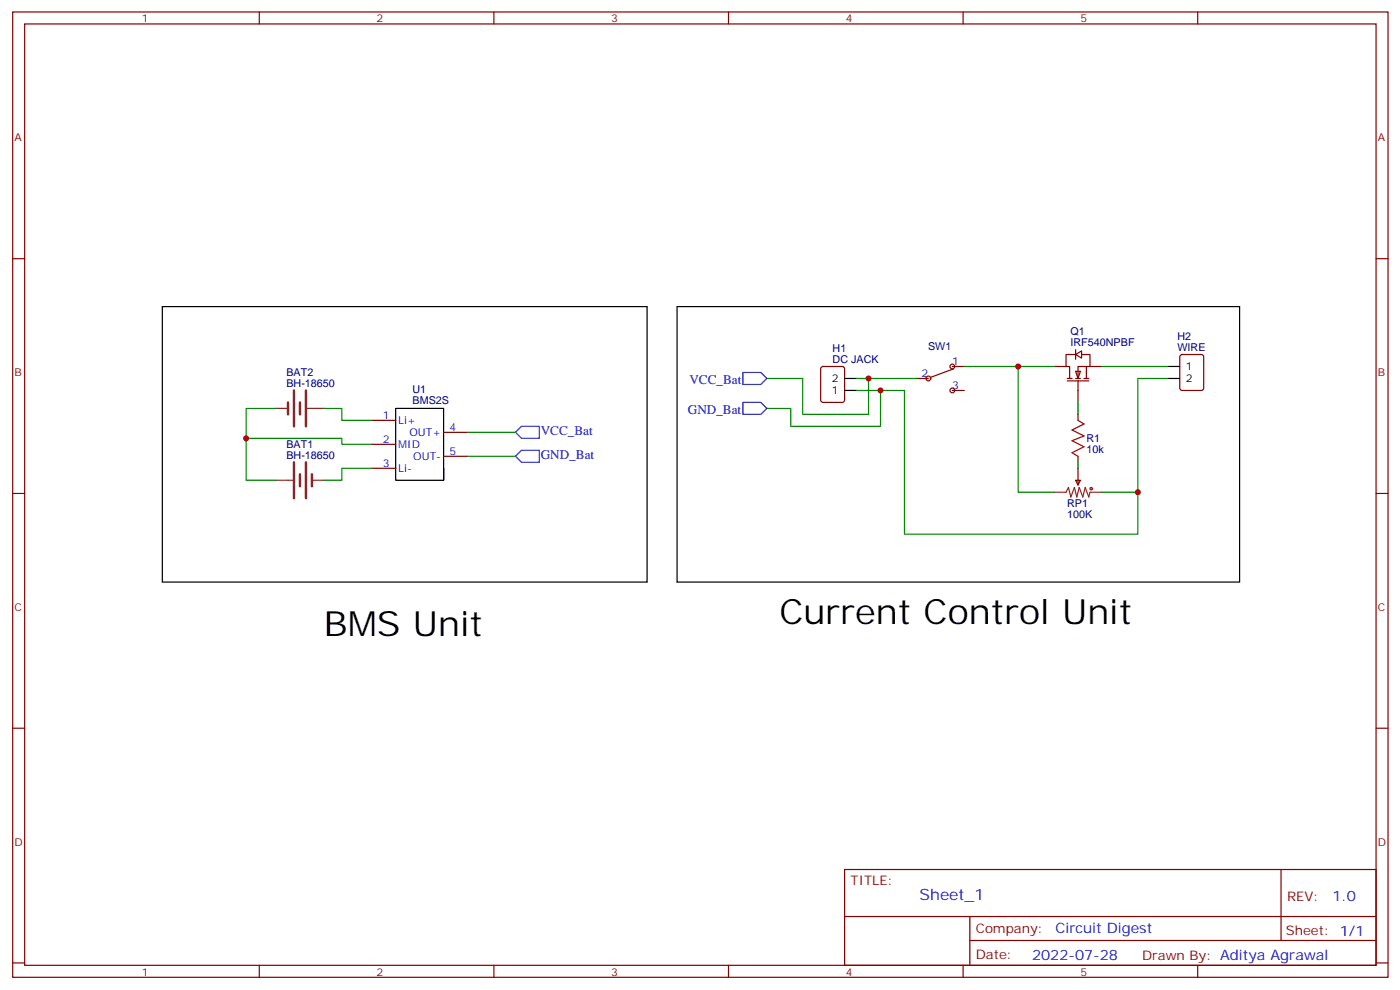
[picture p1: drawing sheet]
<svg xmlns="http://www.w3.org/2000/svg" width="413mm" height="292mm" viewBox="0 0 413 292" stroke-linecap="round" stroke-linejoin="round" font-family="sans-serif">
<g fill="none" stroke="#870000" stroke-width=".35">
<path d="M3.7 3.5h405.4v284.4h-405.4zM7.3 7.1h398.3v277.2h-398.3zM76.4 3.5v3.6M145.6 3.5v3.6M214.7 3.5v3.6M283.8 3.5v3.6M353 3.5v3.6M3.7 76.2h3.6M405.6 76.2h3.5M3.7 145.3h3.6M405.6 145.3h3.5M3.7 214.5h3.6"/>
<path d="M405.6 214.5h3.5M248.9 256.1h156.7v28.2h-156.7zM377.5 256.1l.1 20.9M249 270h156.4M285.8 277h119.6M285.8 270v14.1M3.7 283.6h3.6M76.4 284.3v3.6M145.6 284.3v3.6M214.7 284.3v3.6M283.8 284.3v3.6M353 284.3v3.6"/>
<path d="M405.6 283.6h3.5"/>
</g>
<g fill="#fff" stroke="#870000" stroke-width=".35">
<path d="M317 109.4h1.4l-.7 2.1z"/>
<path d="M317 104.4l1.8-1v2.1z"/>
</g>
<g fill="none" stroke="#870000" stroke-width=".35">
<path d="M242.1 108.2l.5-.3h5.6l.7 .5v9.4l-.4 .7h-5.9l-.7-.4v-9.4zM270.1 111.5h3.5M280.7 107.9h3.5M280.7 115h3.5M281 108.7l-6.7 2.4M310.7 107.9h3.5M314.5 112.2h6.4M314.5 111.5h1.4M317 104.4h-2.8v3.5h1v3.6M317 103v2.8M317 111.5h1.4M317.7 112.2v6.3"/>
<path d="M318.8 104.4h2.4v3.5h-3.5v3.6M319.5 111.5h1.4M320.2 107.9v3.6M321.2 107.9h3.6M347.9 104.6l.5-.2h5.6l.7 .5 .1 9.4-.5 .7h-5.9l-.6-.5-.1-9.4zM109.6 123.8h7M109.6 130.9h7M109.6 137.9h7M130.7 134.4h7.1M130.7 127.4h7.1M317.7 122.1v1.7M317.7 134.4v1.8"/>
<path d="M317.7 137.9v5M317 141.5h1.4l-.7 1.4z"/>
<circle cx="273.6" cy="111.5" r=".71"/>
<circle cx="280.7" cy="115" r=".71"/>
<circle cx="280.7" cy="107.9" r=".71"/>
</g>
<g fill="none" stroke="#a10000" stroke-width=".35">
<path d="M317.7 123.8l1.8 1.1-3.6 1.7 3.6 1.8-3.6 1.4 3.6 1.8-3.6 1.7 1.8 1.1"/>
<circle cx="321.6" cy="143.9" r=".35"/>
</g>
<path d="M81.4 120.3h3.5M90.5 120.3h5M81.4 141.5h4.9M91.9 141.5h3.6M310.7 145h3.5l.7-1.4 .7 2.8 1.1-2.8 .7 2.8 .7-2.8 1 2.8 .7-2.8 1.1 2.8 .3-1.4h3.6" fill="none" stroke="#8c2424" stroke-width=".35"/>
<path d="M47.8 90.3h142.9v81.1h-142.9zM199.5 90.3h165.8v81.1h-165.8zM248.9 115h3.5M248.9 111.5h3.5M344.2 111.5h3.5M344.2 107.9h3.5M130.7 137.9v3.6h-14.1v-21.2h14.1v21.2" fill="none" stroke="#000" stroke-width=".35"/>
<g fill="none" stroke="#008700" stroke-width=".35">
<path d="M226 111.5h10.6v10.6h19.4v-10.6M252.4 115h14.2v42.3h68.8v-12.3M252.4 111.5h17.7M259.5 115v10.6h-26.5v-5.3h-7M284.2 107.9h26.5M300.1 107.9v37.1h10.6M317.7 118.5v3.6M324.8 107.9h19.4M344.2 111.5h-8.8v33.5h-10.6M72.5 129.1h28.3v1.8h8.8M81.4 120.3h-8.9v21.2h8.9M95.5 120.3h5.3v3.5h8.8"/>
<path d="M109.6 137.9h-8.8v3.6h-5.3M137.8 127.4h14.1M137.8 134.4h14.1M317.7 136.2v1.7"/>
</g>
<path d="M84.9 118.5v3.6M86.6 115v10.6M88.4 118.5v3.6M90.2 115v10.6M86.6 136.2v10.6M88.4 139.7v3.5M90.2 136.2v10.6M91.9 139.7v3.5" fill="none" stroke="#8c2424" stroke-width=".71"/>
<path d="M218.9 109.7h5.3l1.8 1.8-1.8 1.7h-5.3zM218.9 118.5h5.3l1.8 1.8-1.8 1.8h-5.3zM151.9 134.4l1.8-1.8h5.3v3.6h-5.3zM153.7 125.6h5.3v3.5h-5.3l-1.8-1.7z" fill="none" stroke="#00f" stroke-width=".35"/>
<g fill="#c00">
<circle cx="300.1" cy="107.9" r=".88"/>
<circle cx="335.4" cy="145" r=".88"/>
<circle cx="256" cy="111.5" r=".88"/>
<circle cx="259.5" cy="115" r=".88"/>
<circle cx="72.5" cy="129.1" r=".88"/>
</g>
<g font-size="10.2">
<text x="229.7" y="183.8">Current Control Unit</text>
<text x="95.5" y="187.3">BMS Unit</text>
</g>
<text font-size="4.6" fill="#00f" x="271" y="265.1">Sheet_1</text>
<g font-size="4.2" fill="#00f">
<text x="392.7" y="265.4">1.0</text>
<text x="311.1" y="274.9">Circuit Digest</text>
<text x="304.2" y="282.7">2022-07-28</text>
</g>
<g font-size="3.9" fill="#00f">
<text x="203.2" y="113.2">VCC_Bat</text>
<text x="202.7" y="122.1">GND_Bat</text>
<text x="159.4" y="128.1">VCC_Bat</text>
<text x="159.4" y="135.2">GND_Bat</text>
</g>
<g font-size="3.9" fill="#800">
<text x="250.7" y="260.7">TITLE:</text>
<text x="379.3" y="265.4">REV:</text>
<text x="287.6" y="274.9">Company:</text>
<text x="379" y="275.5">Sheet: 1/1</text>
<text x="287.6" y="282.6">Date:</text>
<text x="336.6" y="282.7">Drawn By: Aditya Agrawal</text>
</g>
<g font-size="3.2" fill="#800">
<text x="41.8" y="6.5">1</text>
<text x="111" y="6.5">2</text>
<text x="180.1" y="6.5">3</text>
<text x="249.3" y="6.5">4</text>
<text x="318.4" y="6.5">5</text>
<text x="4.3" y="41.6">A</text>
<text x="406.1" y="41.6">A</text>
<text x="4.3" y="110.8">B</text>
<text x="406.1" y="110.8">B</text>
<text x="4.3" y="179.9">C</text>
<text x="406.1" y="179.9">C</text>
<text x="4.3" y="249.1">D</text>
<text x="406.1" y="249.1">D</text>
<text x="41.8" y="287.3">1</text>
<text x="111" y="287.3">2</text>
<text x="180.1" y="287.3">3</text>
<text x="249.3" y="287.3">4</text>
<text x="318.4" y="287.3">5</text>
</g>
<g font-size="3.2" fill="#000080">
<text x="315.5" y="102">IRF540NPBF</text>
<text x="315.5" y="98.8">Q1</text>
<text x="347" y="100.2">H2</text>
<text x="245.4" y="106.9">DC JACK</text>
<text x="245.4" y="103.7">H1</text>
<text x="273.5" y="103.2">SW1</text>
<text x="347" y="103.4">WIRE</text>
<text x="84.4" y="110.8">BAT2</text>
<text x="84.4" y="113.9">BH-18650</text>
<text x="121.6" y="119.1">BMS2S</text>
<text x="121.6" y="115.9">U1</text>
<text x="84.4" y="131.9">BAT1</text>
<text x="320.2" y="130.2">R1</text>
<text x="84.4" y="135.1">BH-18650</text>
<text x="320.2" y="133.4">10k</text>
<text x="314.5" y="149.4">RP1</text>
<text x="314.5" y="152.5">100K</text>
</g>
<g font-size="3.2" fill="#00f">
<text x="280.7" y="107.6">1</text>
<text x="271.6" y="111.1">2</text>
<text x="280.7" y="114.7">3</text>
<text x="112.9" y="123.5">1</text>
<text x="117.3" y="124.9">Li+</text>
<text x="112.9" y="130.5">2</text>
<text x="117.3" y="131.9">MID</text>
<text x="120.7" y="128.4">OUT+</text>
<text x="132.5" y="127">4</text>
<text x="112.9" y="137.6">3</text>
<text x="121.8" y="135.5">OUT-</text>
<text x="132.5" y="134.1">5</text>
<text x="117.3" y="139">Li-</text>
</g>
<g font-size="3.2">
<text x="245.1" y="112.5">2</text>
<text x="349.5" y="109">1</text>
<text x="349.5" y="112.5">2</text>
<text x="245.1" y="116.1">1</text>
</g>
</svg>
